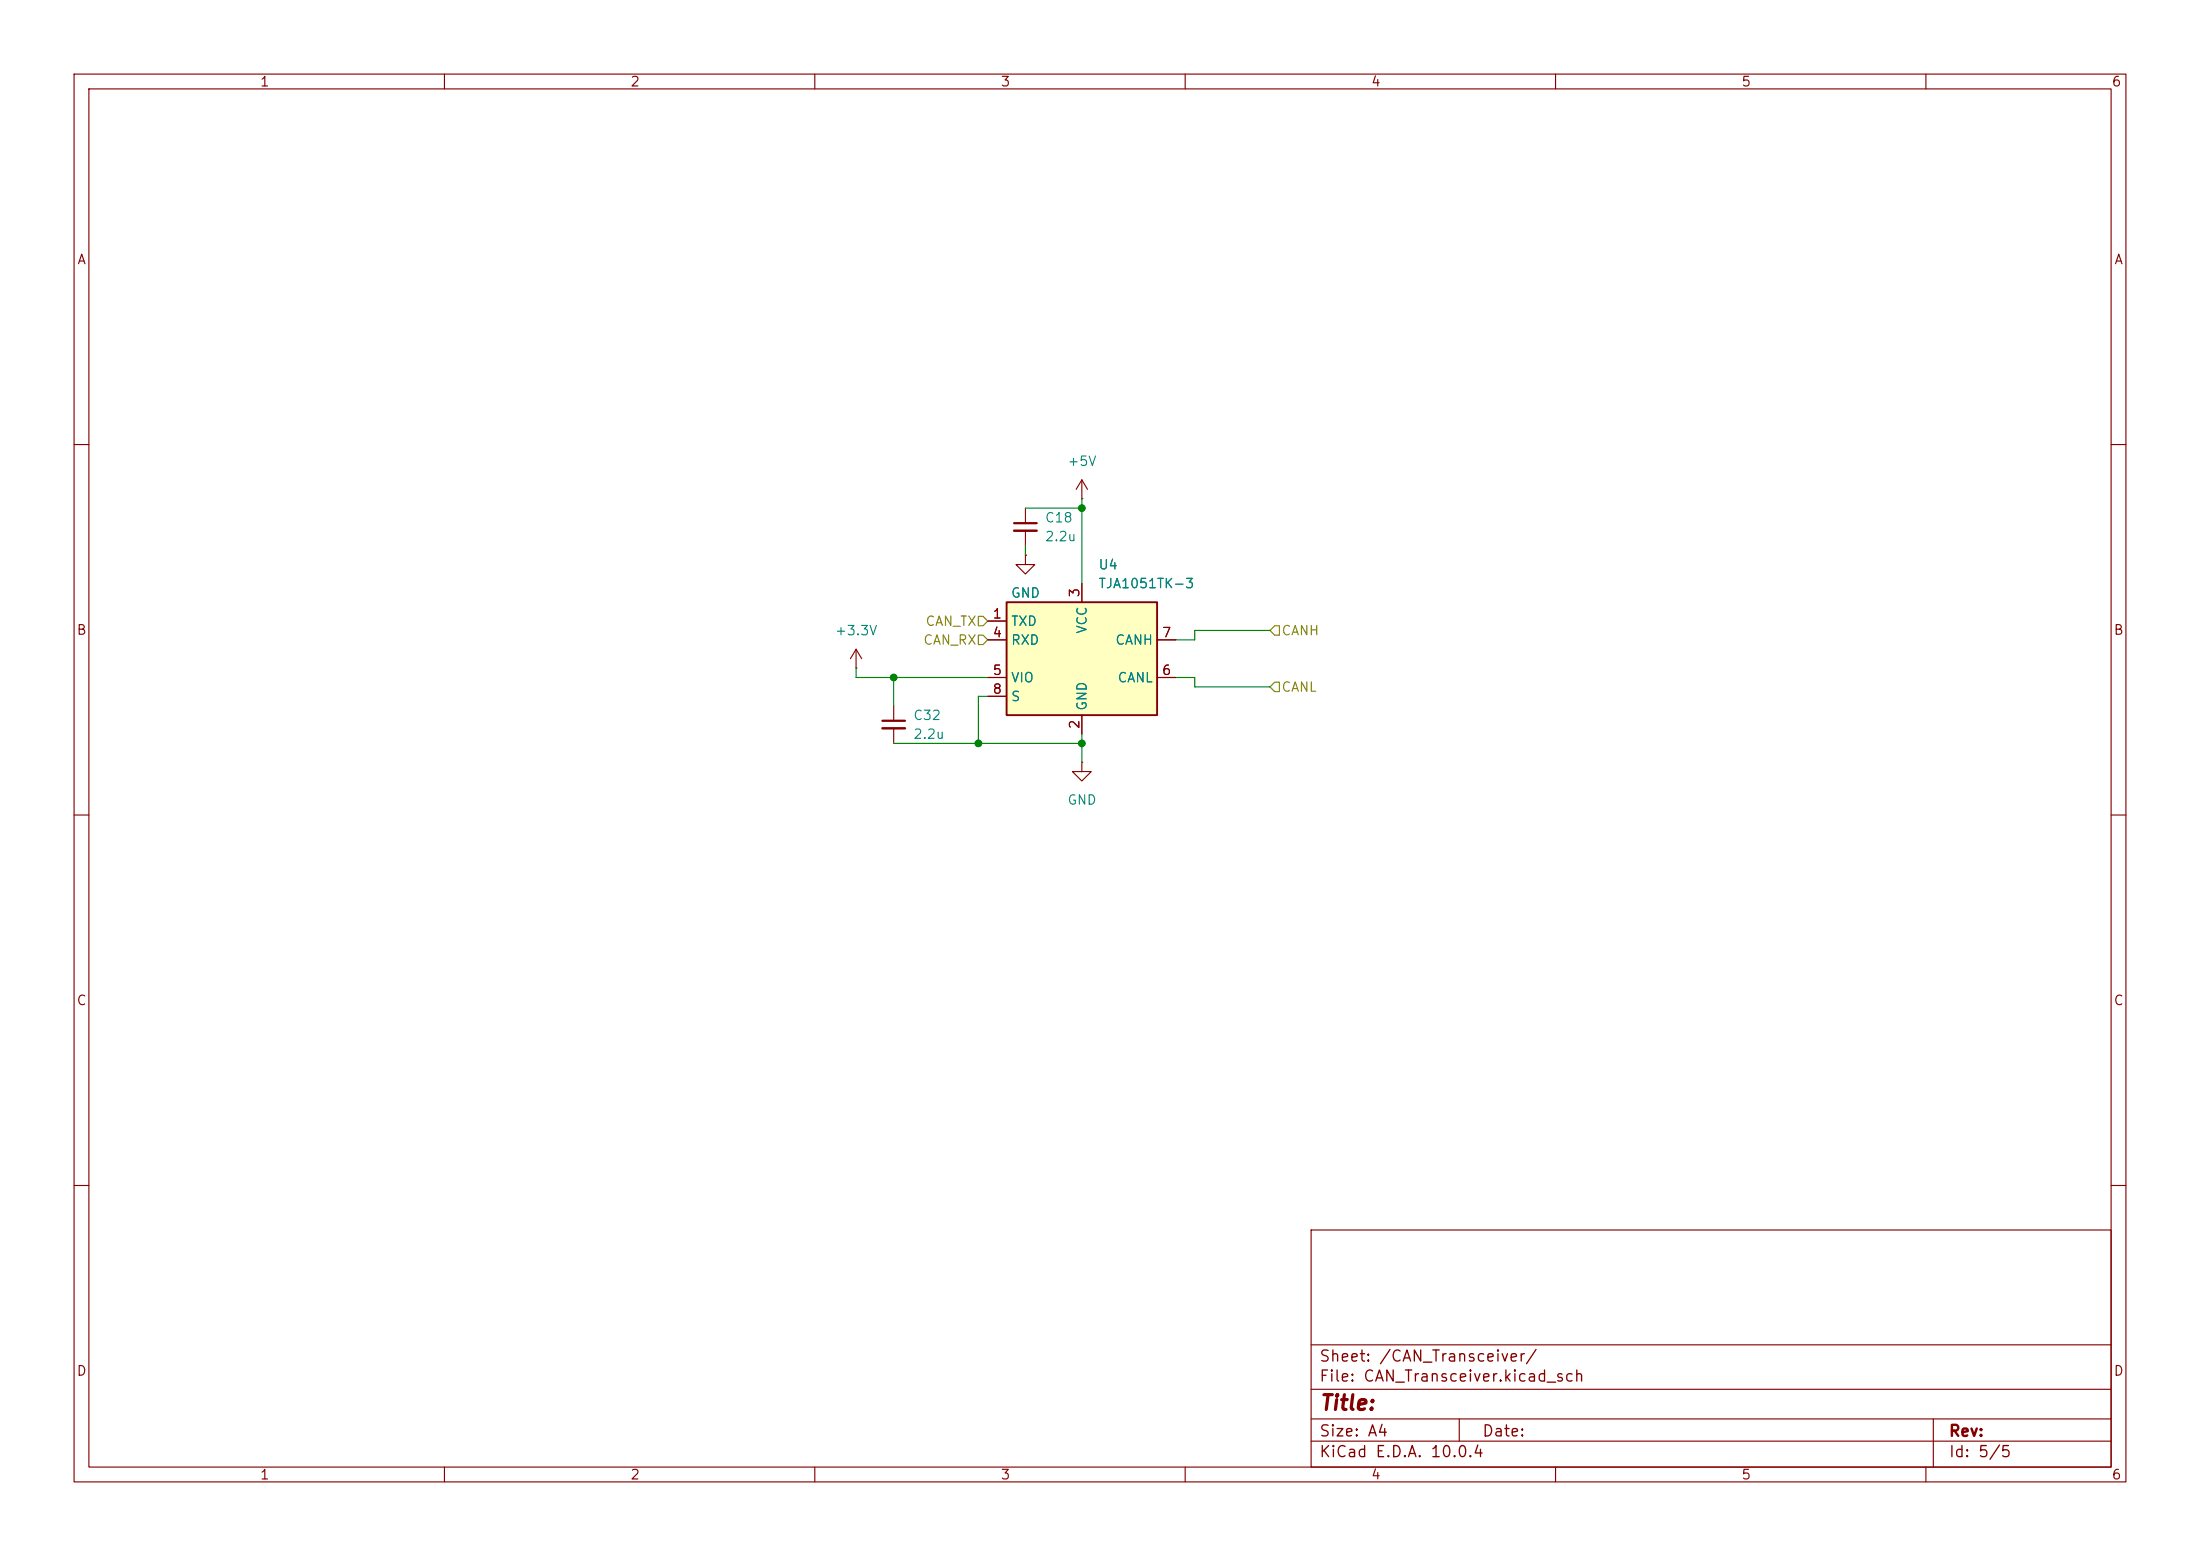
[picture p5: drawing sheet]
(kicad_sch
 (version 20260306)
 (generator "eeschema")
 (generator_version "10.0")
 (paper "A4")
 (lib_symbols
  (symbol "Device:C_Small"
   (pin_numbers (hide yes))
   (pin_names
    (offset 0.254) (hide yes)) (exclude_from_sim no) (in_bom yes) (on_board yes)
   (in_pos_files yes)
   (duplicate_pin_numbers_are_jumpers no)
   (property "Reference" "C" (at 0.254 1.778 0) (show_name no) (do_not_autoplace no) (effects (font (size 1.27 1.27)) (justify left)))
   (property "Value" "C_Small" (at 0.254 -2.032 0) (show_name no) (do_not_autoplace no) (effects (font (size 1.27 1.27)) (justify left)))
   (property "Footprint" "" (at 0 0 0) (show_name no) (do_not_autoplace no) (hide yes) (effects (font (size 1.27 1.27))))
   (property "Datasheet" "" (at 0 0 0) (show_name no) (do_not_autoplace no) (hide yes) (effects (font (size 1.27 1.27))))
   (property "Description" "Unpolarized capacitor, small symbol" (at 0 0 0) (show_name no) (do_not_autoplace no) (hide yes) (effects (font (size 1.27 1.27))))
   (symbol "C_Small_0_1"
    (polyline (pts (xy -1.524 0.508) (xy 1.524 0.508)) (stroke (width 0.3048) (type default)) (fill (type none)))
    (polyline (pts (xy -1.524 -0.508) (xy 1.524 -0.508)) (stroke (width 0.3302) (type default)) (fill (type none))))
   (symbol "C_Small_1_1"
    (pin passive line (at 0 2.54 270) (length 2.032) (name "" (effects (font (size 1.27 1.27)))) (number "1" (effects (font (size 1.27 1.27)))))
    (pin passive line (at 0 -2.54 90) (length 2.032) (name "" (effects (font (size 1.27 1.27)))) (number "2" (effects (font (size 1.27 1.27))))))
   (embedded_fonts no))
  (symbol "Interface_CAN_LIN:TJA1051TK-3" (exclude_from_sim no) (in_bom yes) (on_board yes)
   (in_pos_files yes)
   (duplicate_pin_numbers_are_jumpers no)
   (property "Reference" "U" (at -10.16 8.89 0) (show_name no) (do_not_autoplace no) (effects (font (size 1.27 1.27)) (justify left)))
   (property "Value" "TJA1051TK-3" (at 1.27 8.89 0) (show_name no) (do_not_autoplace no) (effects (font (size 1.27 1.27)) (justify left)))
   (property "Footprint" "Package_SON:HVSON-8-1EP_3x3mm_P0.65mm_EP1.6x2.4mm" (at 0 -20.828 0) (show_name no) (do_not_autoplace no) (hide yes) (effects (font (size 1.27 1.27)
    (italic yes))))
   (property "Datasheet" "https://www.nxp.com/docs/en/data-sheet/TJA1051.pdf" (at 0 -24.892 0) (show_name no) (do_not_autoplace no) (hide yes) (effects (font (size 1.27 1.27))))
   (property "Description" "High-Speed CAN Transceiver, separate VIO, silent mode, VSON-8 (DFN-8)" (at 0 -22.86 0) (show_name no) (do_not_autoplace no) (hide yes) (effects (font (size 1.27 1.27))))
   (symbol "TJA1051TK-3_0_1"
    (rectangle (start -10.16 7.62) (end 10.16 -7.62) (stroke (width 0.254) (type default)) (fill (type background))))
   (symbol "TJA1051TK-3_1_1"
    (pin input line (at -12.7 5.08 0) (length 2.54) (name "TXD" (effects (font (size 1.27 1.27)))) (number "1" (effects (font (size 1.27 1.27)))))
    (pin power_in line (at 0 -10.16 90) (length 2.54) (name "GND" (effects (font (size 1.27 1.27)))) (number "2" (effects (font (size 1.27 1.27)))))
    (pin power_in line (at 0 10.16 270) (length 2.54) (name "VCC" (effects (font (size 1.27 1.27)))) (number "3" (effects (font (size 1.27 1.27)))))
    (pin output line (at -12.7 2.54 0) (length 2.54) (name "RXD" (effects (font (size 1.27 1.27)))) (number "4" (effects (font (size 1.27 1.27)))))
    (pin power_in line (at -12.7 -2.54 0) (length 2.54) (name "VIO" (effects (font (size 1.27 1.27)))) (number "5" (effects (font (size 1.27 1.27)))))
    (pin bidirectional line (at 12.7 -2.54 180) (length 2.54) (name "CANL" (effects (font (size 1.27 1.27)))) (number "6" (effects (font (size 1.27 1.27)))))
    (pin bidirectional line (at 12.7 2.54 180) (length 2.54) (name "CANH" (effects (font (size 1.27 1.27)))) (number "7" (effects (font (size 1.27 1.27)))))
    (pin input line (at -12.7 -5.08 0) (length 2.54) (name "S" (effects (font (size 1.27 1.27)))) (number "8" (effects (font (size 1.27 1.27)))))
    (pin passive line (at 0 -10.16 90) (length 2.54) (hide yes) (name "GND" (effects (font (size 1.27 1.27)))) (number "9" (effects (font (size 1.27 1.27))))))
   (embedded_fonts no))
  (symbol "power:+3.3V"
   (power global)
   (pin_numbers (hide yes))
   (pin_names
    (offset 0) (hide yes)) (exclude_from_sim no) (in_bom yes) (on_board yes)
   (in_pos_files yes)
   (duplicate_pin_numbers_are_jumpers no)
   (property "Reference" "#PWR" (at 0 -3.81 0) (show_name no) (do_not_autoplace no) (hide yes) (effects (font (size 1.27 1.27))))
   (property "Value" "+3.3V" (at 0 3.556 0) (show_name no) (do_not_autoplace no) (effects (font (size 1.27 1.27))))
   (property "Footprint" "" (at 0 0 0) (show_name no) (do_not_autoplace no) (hide yes) (effects (font (size 1.27 1.27))))
   (property "Datasheet" "" (at 0 0 0) (show_name no) (do_not_autoplace no) (hide yes) (effects (font (size 1.27 1.27))))
   (property "Description" "Power symbol creates a global label with name \"+3.3V\"" (at 0 0 0) (show_name no) (do_not_autoplace no) (hide yes) (effects (font (size 1.27 1.27))))
   (symbol "+3.3V_0_1"
    (polyline (pts (xy -0.762 1.27) (xy 0 2.54)) (stroke (width 0) (type default)) (fill (type none)))
    (polyline (pts (xy 0 2.54) (xy 0.762 1.27)) (stroke (width 0) (type default)) (fill (type none)))
    (polyline (pts (xy 0 0) (xy 0 2.54)) (stroke (width 0) (type default)) (fill (type none))))
   (symbol "+3.3V_1_1"
    (pin power_in line (at 0 0 90) (length 0) (name "" (effects (font (size 1.27 1.27)))) (number "1" (effects (font (size 1.27 1.27))))))
   (embedded_fonts no))
  (symbol "power:+5V"
   (power global)
   (pin_numbers (hide yes))
   (pin_names
    (offset 0) (hide yes)) (exclude_from_sim no) (in_bom yes) (on_board yes)
   (in_pos_files yes)
   (duplicate_pin_numbers_are_jumpers no)
   (property "Reference" "#PWR" (at 0 -3.81 0) (show_name no) (do_not_autoplace no) (hide yes) (effects (font (size 1.27 1.27))))
   (property "Value" "+5V" (at 0 3.556 0) (show_name no) (do_not_autoplace no) (effects (font (size 1.27 1.27))))
   (property "Footprint" "" (at 0 0 0) (show_name no) (do_not_autoplace no) (hide yes) (effects (font (size 1.27 1.27))))
   (property "Datasheet" "" (at 0 0 0) (show_name no) (do_not_autoplace no) (hide yes) (effects (font (size 1.27 1.27))))
   (property "Description" "Power symbol creates a global label with name \"+5V\"" (at 0 0 0) (show_name no) (do_not_autoplace no) (hide yes) (effects (font (size 1.27 1.27))))
   (symbol "+5V_0_1"
    (polyline (pts (xy -0.762 1.27) (xy 0 2.54)) (stroke (width 0) (type default)) (fill (type none)))
    (polyline (pts (xy 0 2.54) (xy 0.762 1.27)) (stroke (width 0) (type default)) (fill (type none)))
    (polyline (pts (xy 0 0) (xy 0 2.54)) (stroke (width 0) (type default)) (fill (type none))))
   (symbol "+5V_1_1"
    (pin power_in line (at 0 0 90) (length 0) (name "" (effects (font (size 1.27 1.27)))) (number "1" (effects (font (size 1.27 1.27))))))
   (embedded_fonts no))
  (symbol "power:GND"
   (power global)
   (pin_numbers (hide yes))
   (pin_names
    (offset 0) (hide yes)) (exclude_from_sim no) (in_bom yes) (on_board yes)
   (in_pos_files yes)
   (duplicate_pin_numbers_are_jumpers no)
   (property "Reference" "#PWR" (at 0 -6.35 0) (show_name no) (do_not_autoplace no) (hide yes) (effects (font (size 1.27 1.27))))
   (property "Value" "GND" (at 0 -3.81 0) (show_name no) (do_not_autoplace no) (effects (font (size 1.27 1.27))))
   (property "Footprint" "" (at 0 0 0) (show_name no) (do_not_autoplace no) (hide yes) (effects (font (size 1.27 1.27))))
   (property "Datasheet" "" (at 0 0 0) (show_name no) (do_not_autoplace no) (hide yes) (effects (font (size 1.27 1.27))))
   (property "Description" "Power symbol creates a global label with name \"GND\" , ground" (at 0 0 0) (show_name no) (do_not_autoplace no) (hide yes) (effects (font (size 1.27 1.27))))
   (symbol "GND_0_1"
    (polyline (pts (xy 0 0) (xy 0 -1.27) (xy 1.27 -1.27) (xy 0 -2.54) (xy -1.27 -1.27) (xy 0 -1.27)) (stroke (width 0) (type default)) (fill (type none))))
   (symbol "GND_1_1"
    (pin power_in line (at 0 0 270) (length 0) (name "" (effects (font (size 1.27 1.27)))) (number "1" (effects (font (size 1.27 1.27))))))
   (embedded_fonts no)))
 (junction
  (at 146.05 100.33)
  (diameter 0)
  (color 0 0 0 0))
 (junction
  (at 120.65 91.44)
  (diameter 0)
  (color 0 0 0 0))
 (junction
  (at 146.05 68.58)
  (diameter 0)
  (color 0 0 0 0))
 (junction
  (at 132.08 100.33)
  (diameter 0)
  (color 0 0 0 0))
 (wire
  (pts (xy 161.29 85.09) (xy 171.45 85.09))
  (stroke (width 0) (type default)))
 (wire
  (pts (xy 132.08 100.33) (xy 146.05 100.33))
  (stroke (width 0) (type default)))
 (wire
  (pts (xy 115.57 91.44) (xy 120.65 91.44))
  (stroke (width 0) (type default)))
 (wire
  (pts (xy 146.05 68.58) (xy 146.05 78.74))
  (stroke (width 0) (type default)))
 (wire
  (pts (xy 120.65 100.33) (xy 132.08 100.33))
  (stroke (width 0) (type default)))
 (wire
  (pts (xy 146.05 102.87) (xy 146.05 100.33))
  (stroke (width 0) (type default)))
 (wire
  (pts (xy 158.75 86.36) (xy 161.29 86.36))
  (stroke (width 0) (type default)))
 (wire
  (pts (xy 115.57 90.17) (xy 115.57 91.44))
  (stroke (width 0) (type default)))
 (wire
  (pts (xy 132.08 93.98) (xy 133.35 93.98))
  (stroke (width 0) (type default)))
 (wire
  (pts (xy 158.75 91.44) (xy 161.29 91.44))
  (stroke (width 0) (type default)))
 (wire
  (pts (xy 120.65 91.44) (xy 120.65 95.25))
  (stroke (width 0) (type default)))
 (wire
  (pts (xy 132.08 93.98) (xy 132.08 100.33))
  (stroke (width 0) (type default)))
 (wire
  (pts (xy 161.29 91.44) (xy 161.29 92.71))
  (stroke (width 0) (type default)))
 (wire
  (pts (xy 138.43 74.93) (xy 138.43 73.66))
  (stroke (width 0) (type default)))
 (wire
  (pts (xy 146.05 100.33) (xy 146.05 99.06))
  (stroke (width 0) (type default)))
 (wire
  (pts (xy 161.29 92.71) (xy 171.45 92.71))
  (stroke (width 0) (type default)))
 (wire
  (pts (xy 138.43 68.58) (xy 146.05 68.58))
  (stroke (width 0) (type default)))
 (wire
  (pts (xy 146.05 67.31) (xy 146.05 68.58))
  (stroke (width 0) (type default)))
 (wire
  (pts (xy 120.65 91.44) (xy 133.35 91.44))
  (stroke (width 0) (type default)))
 (wire
  (pts (xy 161.29 86.36) (xy 161.29 85.09))
  (stroke (width 0) (type default)))
 (hierarchical_label "CAN_RX"
  (shape input)
  (at 133.35 86.36 180)
  (effects (font (size 1.27 1.27)) (justify right)))
 (hierarchical_label "CANH"
  (shape input)
  (at 171.45 85.09 0)
  (effects (font (size 1.27 1.27)) (justify left)))
 (hierarchical_label "CANL"
  (shape input)
  (at 171.45 92.71 0)
  (effects (font (size 1.27 1.27)) (justify left)))
 (hierarchical_label "CAN_TX"
  (shape input)
  (at 133.35 83.82 180)
  (effects (font (size 1.27 1.27)) (justify right)))
 (symbol
  (lib_id "power:GND")
  (at 146.05 102.87 0)
  (unit 1)
  (body_style 1)
  (exclude_from_sim no)
  (in_bom yes)
  (on_board yes)
  (in_pos_files yes)
  (dnp no)
  (fields_autoplaced yes)
  (property "Reference" "#PWR045" (at 146.05 109.22 0) (hide yes) (show_name no) (do_not_autoplace no) (effects (font (size 1.27 1.27))))
  (property "Value" "GND" (at 146.05 107.95 0) (show_name no) (do_not_autoplace no) (effects (font (size 1.27 1.27))))
  (property "Footprint" "" (at 146.05 102.87 0) (hide yes) (show_name no) (do_not_autoplace no) (effects (font (size 1.27 1.27))))
  (property "Datasheet" "" (at 146.05 102.87 0) (hide yes) (show_name no) (do_not_autoplace no) (effects (font (size 1.27 1.27))))
  (property "Description" "Power symbol creates a global label with name \"GND\" , ground" (at 146.05 102.87 0) (hide yes) (show_name no) (do_not_autoplace no) (effects (font (size 1.27 1.27))))
  (pin "1"))
 (symbol
  (lib_id "power:+3.3V")
  (at 115.57 90.17 0)
  (unit 1)
  (body_style 1)
  (exclude_from_sim no)
  (in_bom yes)
  (on_board yes)
  (in_pos_files yes)
  (dnp no)
  (fields_autoplaced yes)
  (property "Reference" "#PWR046" (at 115.57 93.98 0) (hide yes) (show_name no) (do_not_autoplace no) (effects (font (size 1.27 1.27))))
  (property "Value" "+3.3V" (at 115.57 85.09 0) (show_name no) (do_not_autoplace no) (effects (font (size 1.27 1.27))))
  (property "Footprint" "" (at 115.57 90.17 0) (hide yes) (show_name no) (do_not_autoplace no) (effects (font (size 1.27 1.27))))
  (property "Datasheet" "" (at 115.57 90.17 0) (hide yes) (show_name no) (do_not_autoplace no) (effects (font (size 1.27 1.27))))
  (property "Description" "Power symbol creates a global label with name \"+3.3V\"" (at 115.57 90.17 0) (hide yes) (show_name no) (do_not_autoplace no) (effects (font (size 1.27 1.27))))
  (pin "1"))
 (symbol
  (lib_id "Device:C_Small")
  (at 120.65 97.79 0)
  (unit 1)
  (body_style 1)
  (exclude_from_sim no)
  (in_bom yes)
  (on_board yes)
  (in_pos_files yes)
  (dnp no)
  (fields_autoplaced yes)
  (property "Reference" "C32" (at 123.19 96.5262 0) (show_name no) (do_not_autoplace no) (effects (font (size 1.27 1.27)) (justify left)))
  (property "Value" "2.2u" (at 123.19 99.0662 0) (show_name no) (do_not_autoplace no) (effects (font (size 1.27 1.27)) (justify left)))
  (property "Footprint" "Capacitor_SMD:C_0603_1608Metric" (at 120.65 97.79 0) (hide yes) (show_name no) (do_not_autoplace no) (effects (font (size 1.27 1.27))))
  (property "Datasheet" "https://www.digikey.com/en/products/detail/samsung-electro-mechanics/CL10A225KO8NNNC/3886698" (at 120.65 97.79 0) (hide yes) (show_name no) (do_not_autoplace no) (effects (font (size 1.27 1.27))))
  (property "Description" "Unpolarized capacitor, small symbol" (at 120.65 97.79 0) (hide yes) (show_name no) (do_not_autoplace no) (effects (font (size 1.27 1.27))))
  (pin "2")
  (pin "1"))
 (symbol
  (lib_id "Interface_CAN_LIN:TJA1051TK-3")
  (at 146.05 88.9 0)
  (unit 1)
  (body_style 1)
  (exclude_from_sim no)
  (in_bom yes)
  (on_board yes)
  (in_pos_files yes)
  (dnp no)
  (fields_autoplaced yes)
  (property "Reference" "U4" (at 148.1933 76.2 0) (show_name no) (do_not_autoplace no) (effects (font (size 1.27 1.27)) (justify left)))
  (property "Value" "TJA1051TK-3" (at 148.1933 78.74 0) (show_name no) (do_not_autoplace no) (effects (font (size 1.27 1.27)) (justify left)))
  (property "Footprint" "Package_SON:HVSON-8-1EP_3x3mm_P0.65mm_EP1.6x2.4mm" (at 146.05 109.728 0) (hide yes) (show_name no) (do_not_autoplace no) (effects (font (size 1.27 1.27)
    (italic yes))))
  (property "Datasheet" "https://www.nxp.com/docs/en/data-sheet/TJA1051.pdf" (at 146.05 113.792 0) (hide yes) (show_name no) (do_not_autoplace no) (effects (font (size 1.27 1.27))))
  (property "Description" "High-Speed CAN Transceiver, separate VIO, silent mode, VSON-8 (DFN-8)" (at 146.05 111.76 0) (hide yes) (show_name no) (do_not_autoplace no) (effects (font (size 1.27 1.27))))
  (pin "7")
  (pin "3")
  (pin "2")
  (pin "5")
  (pin "6")
  (pin "4")
  (pin "9")
  (pin "8")
  (pin "1"))
 (symbol
  (lib_id "power:+5V")
  (at 146.05 67.31 0)
  (unit 1)
  (body_style 1)
  (exclude_from_sim no)
  (in_bom yes)
  (on_board yes)
  (in_pos_files yes)
  (dnp no)
  (fields_autoplaced yes)
  (property "Reference" "#PWR047" (at 146.05 71.12 0) (hide yes) (show_name no) (do_not_autoplace no) (effects (font (size 1.27 1.27))))
  (property "Value" "+5V" (at 146.05 62.23 0) (show_name no) (do_not_autoplace no) (effects (font (size 1.27 1.27))))
  (property "Footprint" "" (at 146.05 67.31 0) (hide yes) (show_name no) (do_not_autoplace no) (effects (font (size 1.27 1.27))))
  (property "Datasheet" "" (at 146.05 67.31 0) (hide yes) (show_name no) (do_not_autoplace no) (effects (font (size 1.27 1.27))))
  (property "Description" "Power symbol creates a global label with name \"+5V\"" (at 146.05 67.31 0) (hide yes) (show_name no) (do_not_autoplace no) (effects (font (size 1.27 1.27))))
  (pin "1"))
 (symbol
  (lib_id "power:GND")
  (at 138.43 74.93 0)
  (unit 1)
  (body_style 1)
  (exclude_from_sim no)
  (in_bom yes)
  (on_board yes)
  (in_pos_files yes)
  (dnp no)
  (fields_autoplaced yes)
  (property "Reference" "#PWR048" (at 138.43 81.28 0) (hide yes) (show_name no) (do_not_autoplace no) (effects (font (size 1.27 1.27))))
  (property "Value" "GND" (at 138.43 80.01 0) (show_name no) (do_not_autoplace no) (effects (font (size 1.27 1.27))))
  (property "Footprint" "" (at 138.43 74.93 0) (hide yes) (show_name no) (do_not_autoplace no) (effects (font (size 1.27 1.27))))
  (property "Datasheet" "" (at 138.43 74.93 0) (hide yes) (show_name no) (do_not_autoplace no) (effects (font (size 1.27 1.27))))
  (property "Description" "Power symbol creates a global label with name \"GND\" , ground" (at 138.43 74.93 0) (hide yes) (show_name no) (do_not_autoplace no) (effects (font (size 1.27 1.27))))
  (pin "1"))
 (symbol
  (lib_id "Device:C_Small")
  (at 138.43 71.12 0)
  (unit 1)
  (body_style 1)
  (exclude_from_sim no)
  (in_bom yes)
  (on_board yes)
  (in_pos_files yes)
  (dnp no)
  (fields_autoplaced yes)
  (property "Reference" "C18" (at 140.97 69.8562 0) (show_name no) (do_not_autoplace no) (effects (font (size 1.27 1.27)) (justify left)))
  (property "Value" "2.2u" (at 140.97 72.3962 0) (show_name no) (do_not_autoplace no) (effects (font (size 1.27 1.27)) (justify left)))
  (property "Footprint" "Capacitor_SMD:C_0603_1608Metric" (at 138.43 71.12 0) (hide yes) (show_name no) (do_not_autoplace no) (effects (font (size 1.27 1.27))))
  (property "Datasheet" "https://www.digikey.com/en/products/detail/samsung-electro-mechanics/CL10A225KO8NNNC/3886698" (at 138.43 71.12 0) (hide yes) (show_name no) (do_not_autoplace no) (effects (font (size 1.27 1.27))))
  (property "Description" "Unpolarized capacitor, small symbol" (at 138.43 71.12 0) (hide yes) (show_name no) (do_not_autoplace no) (effects (font (size 1.27 1.27))))
  (pin "2")
  (pin "1")))
